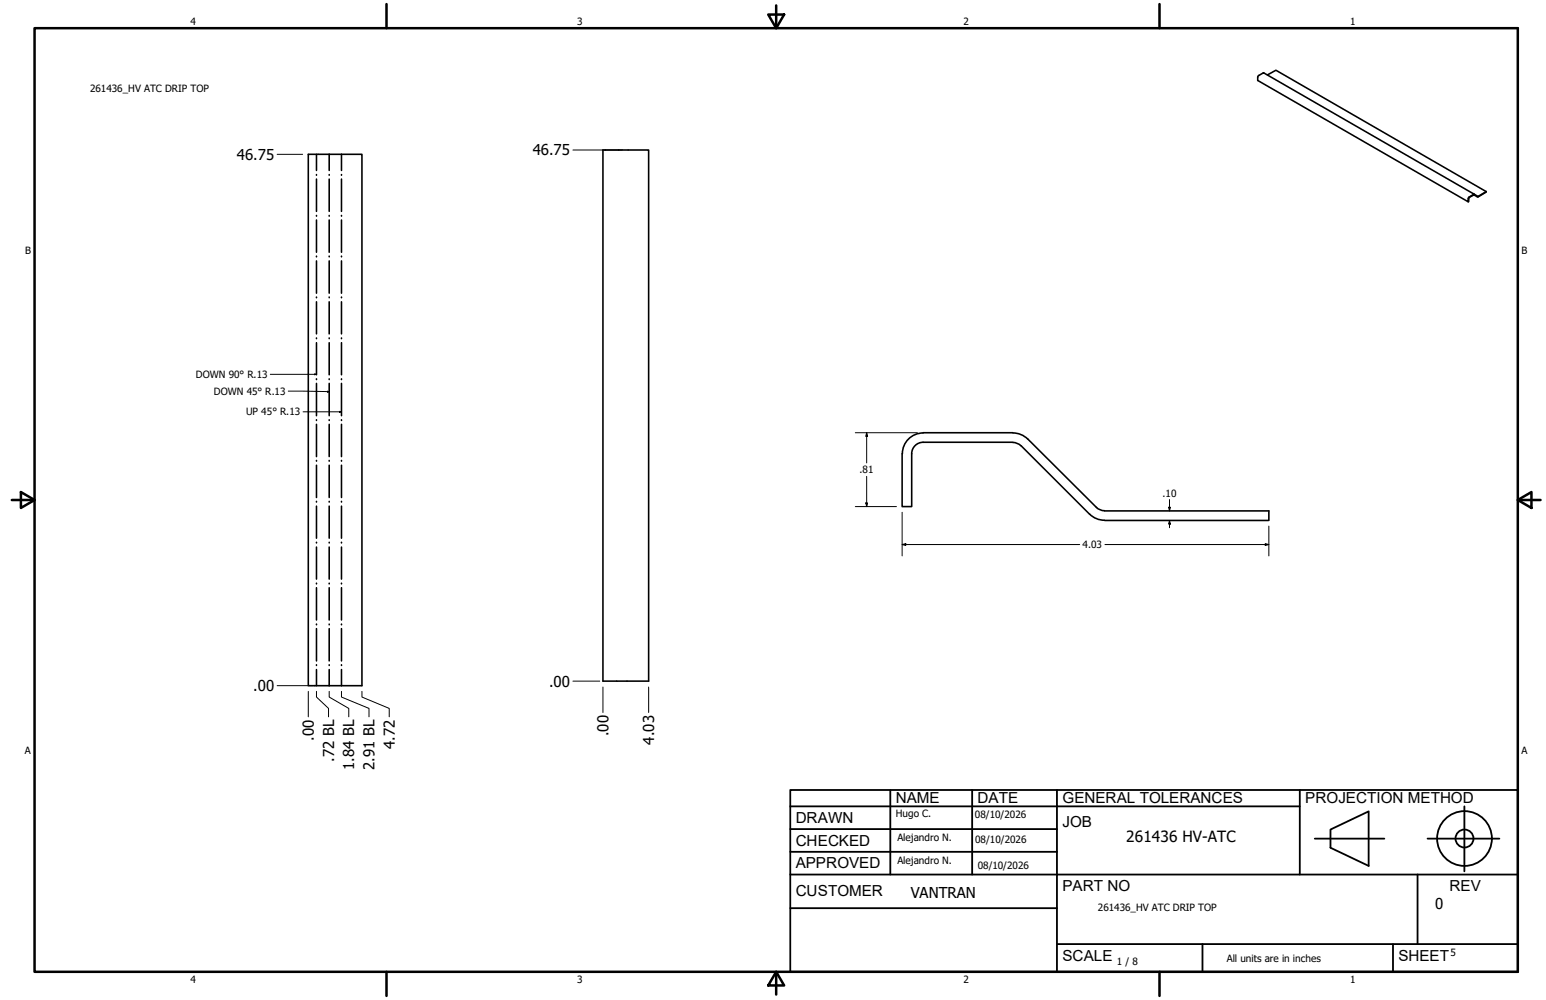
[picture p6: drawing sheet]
<svg xmlns="http://www.w3.org/2000/svg" width="432mm" height="279mm" viewBox="0 0 432 279" stroke-linecap="round" stroke-linejoin="round" font-family="sans-serif">
<!-- layer: GIGA_BendDown -->
<g fill="none" stroke="#000" stroke-width=".44">
<path d="M88.4 43.1v4.5M88.4 48.8v.2M88.4 50v9.1M91.9 43.1v4.5M91.9 48.8v.2M91.9 50v9.1M88.4 60.2v.2M88.4 61.5v9M88.4 71.6v.2M88.4 72.9v9M91.9 60.2v.2M91.9 61.5v9"/>
<path d="M91.9 71.6v.2M91.9 72.9v9M88.4 83v.2M88.4 84.3v9M88.4 94.4v.2M88.4 95.8v8.9M91.9 83v.2M91.9 84.3v9M91.9 94.4v.2M91.9 95.8v8.9M88.4 105.9v.1M88.4 107.1v9"/>
<path d="M88.4 117.3v.2M88.4 118.6v9M91.9 105.9v.1M91.9 107.1v9M91.9 117.3v.2M91.9 118.6v9M88.4 128.7v.1M88.4 130v9M91.9 128.7v.1M91.9 130v9M88.4 140.1v.2M88.4 141.4v9"/>
<path d="M88.4 151.5v.2M88.4 152.8v9M91.9 140.1v.2M91.9 141.4v9M91.9 151.5v.2M91.9 152.8v9M88.4 162.9v.2M88.4 164.2v9M88.4 174.4v.2M88.4 175.6v9.1M91.9 162.9v.2M91.9 164.2v9"/>
<path d="M91.9 174.4v.2M91.9 175.6v9.1M88.4 185.7v.2M88.4 187.1v4.5M91.9 185.7v.2M91.9 187.1v4.5"/>
</g>
<!-- layer: GIGA_BendUp -->
<g fill="none" stroke="#000" stroke-width=".44">
<path d="M95.4 43.1v4.5M95.4 48.8v.2M95.4 50v9.1M95.4 60.2v.2M95.4 61.5v9M95.4 71.6v.2M95.4 72.9v9M95.4 83v.2M95.4 84.3v9M95.4 94.4v.2M95.4 95.8v8.9M95.4 105.9v.1"/>
<path d="M95.4 107.1v9M95.4 117.3v.2M95.4 118.6v9M95.4 128.7v.1M95.4 130v9M95.4 140.1v.2M95.4 141.4v9M95.4 151.5v.2M95.4 152.8v9M95.4 162.9v.2M95.4 164.2v9M95.4 174.4v.2"/>
<path d="M95.4 175.6v9.1M95.4 185.7v.2M95.4 187.1v4.5"/>
</g>
<!-- layer: Visible (ANSI) -->
<g fill="none" stroke="#000" stroke-width=".44">
<path d="M351.4 21.2l1.5-.9 58.9 34-1.7 .9v1.2l-58.8-33.9zM353.9 20.9l2.5-1.3 58.7 33.9M86.1 43.1h15v148.5h-15zM168.4 41.9h12.8v148.4h-12.8zM415.1 53.5l-2.4 1.6-1-.7-1.5 .9-.1 1.1M415.1 53.5l-2.2 1.4-1.1-.6M252 126.7v14.8h2.6v-14.8M257.8 120.9h25.1M257.8 123.6h25.1M257.8 121a5.8 5.8 0 0 0-5.8 5.8M257.8 123.6a3.2 3.2 0 0 0-3.2 3.2M282.9 121l1.3 .1 1.2 .4 1.6 1.2"/>
<path d="M282.9 123.6l1.4 .4 .8 .6M285.2 124.5l19.2 19.2M287 122.6l19.3 19.2M304.3 143.6l1.6 1.2 1.3 .4 1.3 .2M306.2 141.8l.8 .5 1.5 .4M308.5 142.7h45.9v2.7h-45.9"/>
</g>
<!-- layer: Borde (ANSI) -->
<g fill="none" stroke="#000" stroke-width=".7">
<path d="M9.7 7.9h414.2v263.6h-414.2zM107.9 1.1v6.8M214.6 4.1h4.4l-2.2 3.8zM216.8 1.5v6.4M323.8 1.1v6.8M3.3 139.7h6.4M5.8 137.5l3.9 2.2-3.9 2.2zM423.9 139.7l3.8-2.2v4.4zM423.9 139.7h6.4M107.9 271.5v6.8M216.8 271.5l2.2 3.8h-4.4zM216.8 271.5v6.4"/>
<path d="M323.8 271.5v6.8"/>
</g>
<!-- layer: Title (ANSI)-1 -->
<g fill="none" stroke="#000" stroke-width=".51">
<path d="M220.7 220.7h203.2v50.8h-203.2zM220.7 225.3h142.3M220.7 231.6h74.5M220.7 238h74.5M248.7 220.7v23.6M271.5 220.7v23.6M295.2 220.7v50.8M363 220.7v23.6M367.2 234.3h19.5M371.6 231.8l10.7-5.1v15.2l-10.7-5zM398.7 234.3h20.1M409 225.3v18.2"/>
<path d="M220.7 244.3h203.2M220.7 253.7h74.5M395.9 244.3v19.5M295.2 263.8h128.7M335.9 263.8v7.7M389.1 263.8v7.7"/>
<circle cx="409" cy="234.3" r="7.7"/>
<circle cx="409" cy="234.3" r="2.51"/>
</g>
<!-- layer: Cota (ANSI) -->
<g fill="none" stroke="#000" stroke-width=".28">
<path d="M77.4 43.1h7.1M160 41.9h13.9M238.9 120.9h17.3M242.1 120.9l.2 1h-.5zM242.1 120.9v8.4M242.1 133.1v8.4M326.6 139.6v3.1M238.9 141.5h11.5M241.8 140.5h.5l-.2 1zM252 152.1l1-.2v.5zM252 152.1h49.6M252 143.1v12.2"/>
<path d="M308.6 152.1h45.8M326.4 141.7h.5l-.3 1zM326.6 145.4l.3 1h-.5zM326.6 145.4v2M353.4 151.9l1 .2-1 .3zM354.4 147v8.3M77.4 191.6h9.8M86.1 193.2v7.1M88.4 193.2v1.6l3.4 3.1v2.4M91.9 193.2v1.6l5.5 3.1v2.4M95.4 193.2v1.6l7.7 3.1v2.4M101.1 193.2v1.6l7.6 3.1v2.4"/>
<path d="M160 190.3h7.5M168.4 192v7.1M181.2 192v7.1"/>
</g>
<path d="M242.1 120.9l.2 1h-.5zM241.8 140.5h.5l-.2 1zM252 152.1l1-.2v.5zM326.4 141.7h.5l-.3 1zM326.6 145.4l.3 1h-.5zM353.4 151.9l1 .2-1 .3z" fill="#000"/>
<path d="M75.5 104.6h12.9M80.5 109.3l11.4 .2M84.6 115.1h10.8M87.9 104.5l.5 .1-.5 .1zM91.4 109.3l.5 .2h-.5zM94.9 114.9l.5 .2-.5 .1z" fill="none" stroke="#000" stroke-width=".28"/>
<path d="M87.9 104.5l.5 .1-.5 .1zM91.4 109.3l.5 .2h-.5zM94.9 114.9l.5 .2-.5 .1z" fill="#000"/>
<g font-size="4.3">
<text x="250.2" y="224.2">NAME</text>
<text x="273" y="224.2">DATE</text>
<text x="296.7" y="224.3">GENERAL TOLERANCES</text>
<text x="364.6" y="224.3">PROJECTION METHOD</text>
<text x="222.2" y="229.9">DRAWN</text>
<text x="296.7" y="230.9">JOB</text>
<text x="222.2" y="236.3">CHECKED</text>
<text x="314.6" y="235.1">261436 HV-ATC</text>
<text x="222.2" y="242.6">APPROVED</text>
<text x="222.2" y="250.3">CUSTOMER</text>
<text x="296.7" y="249">PART NO</text>
<text x="404.8" y="248.9">REV</text>
<text x="296.7" y="268.4">SCALE</text>
<text x="390.6" y="268.4">SHEET</text>
</g>
<g font-size="4.2">
<text x="66.2" y="44.6">46.75</text>
<text x="148.8" y="43.4">46.75</text>
<text x="153.4" y="191.8">.00</text>
<text x="70.7" y="193.1">.00</text>
<text x="87.6" y="206.9" transform="rotate(-90 87.6 206.9)">.00</text>
<text x="110.3" y="209.2" transform="rotate(-90 110.3 209.2)">4.72</text>
<text x="169.9" y="205.7" transform="rotate(-90 169.9 205.7)">.00</text>
<text x="182.7" y="208" transform="rotate(-90 182.7 208)">4.03</text>
<text x="93.3" y="212.8" transform="rotate(-90 93.3 212.8)">.72 BL</text>
<text x="98.9" y="215.1" transform="rotate(-90 98.9 215.1)">1.84 BL</text>
<text x="104.6" y="215.1" transform="rotate(-90 104.6 215.1)">2.91 BL</text>
<text x="254.4" y="250.8">VANTRAN</text>
<text x="400.9" y="254">0</text>
</g>
<g font-size="2.8">
<text x="53.2" y="6.9">4</text>
<text x="161.2" y="6.9">3</text>
<text x="269.1" y="6.9">2</text>
<text x="377.1" y="6.9">1</text>
<text x="25.1" y="25.7">261436_HV ATC DRIP TOP</text>
<text x="7" y="70.9">B</text>
<text x="424.9" y="70.9">B</text>
<text x="54.7" y="105.6">DOWN 90° R.13</text>
<text x="59.8" y="110.3">DOWN 45° R.13</text>
<text x="68.8" y="116.1">UP 45° R.13</text>
<text x="240.1" y="132.3">.81</text>
<text x="324.7" y="138.7">.10</text>
<text x="302.4" y="153.2">4.03</text>
<text x="6.9" y="210.6">A</text>
<text x="424.9" y="210.6">A</text>
<text x="250.2" y="228.3">Hugo C.</text>
<text x="272.3" y="228.4">08/10/2026</text>
<text x="250.6" y="234.9">Alejandro N.</text>
<text x="272.4" y="235.6">08/10/2026</text>
<text x="250.6" y="241.5">Alejandro N.</text>
<text x="273.1" y="242.8">08/10/2026</text>
<text x="306.6" y="254.4">261436_HV ATC DRIP TOP</text>
<text x="312" y="269.7">1 / 8</text>
<text x="342.6" y="268.7">All units are in inches</text>
<text x="405.1" y="267.1">5</text>
<text x="53.2" y="274.6">4</text>
<text x="161.2" y="274.6">3</text>
<text x="269.1" y="274.6">2</text>
<text x="377.1" y="274.6">1</text>
</g>
</svg>
